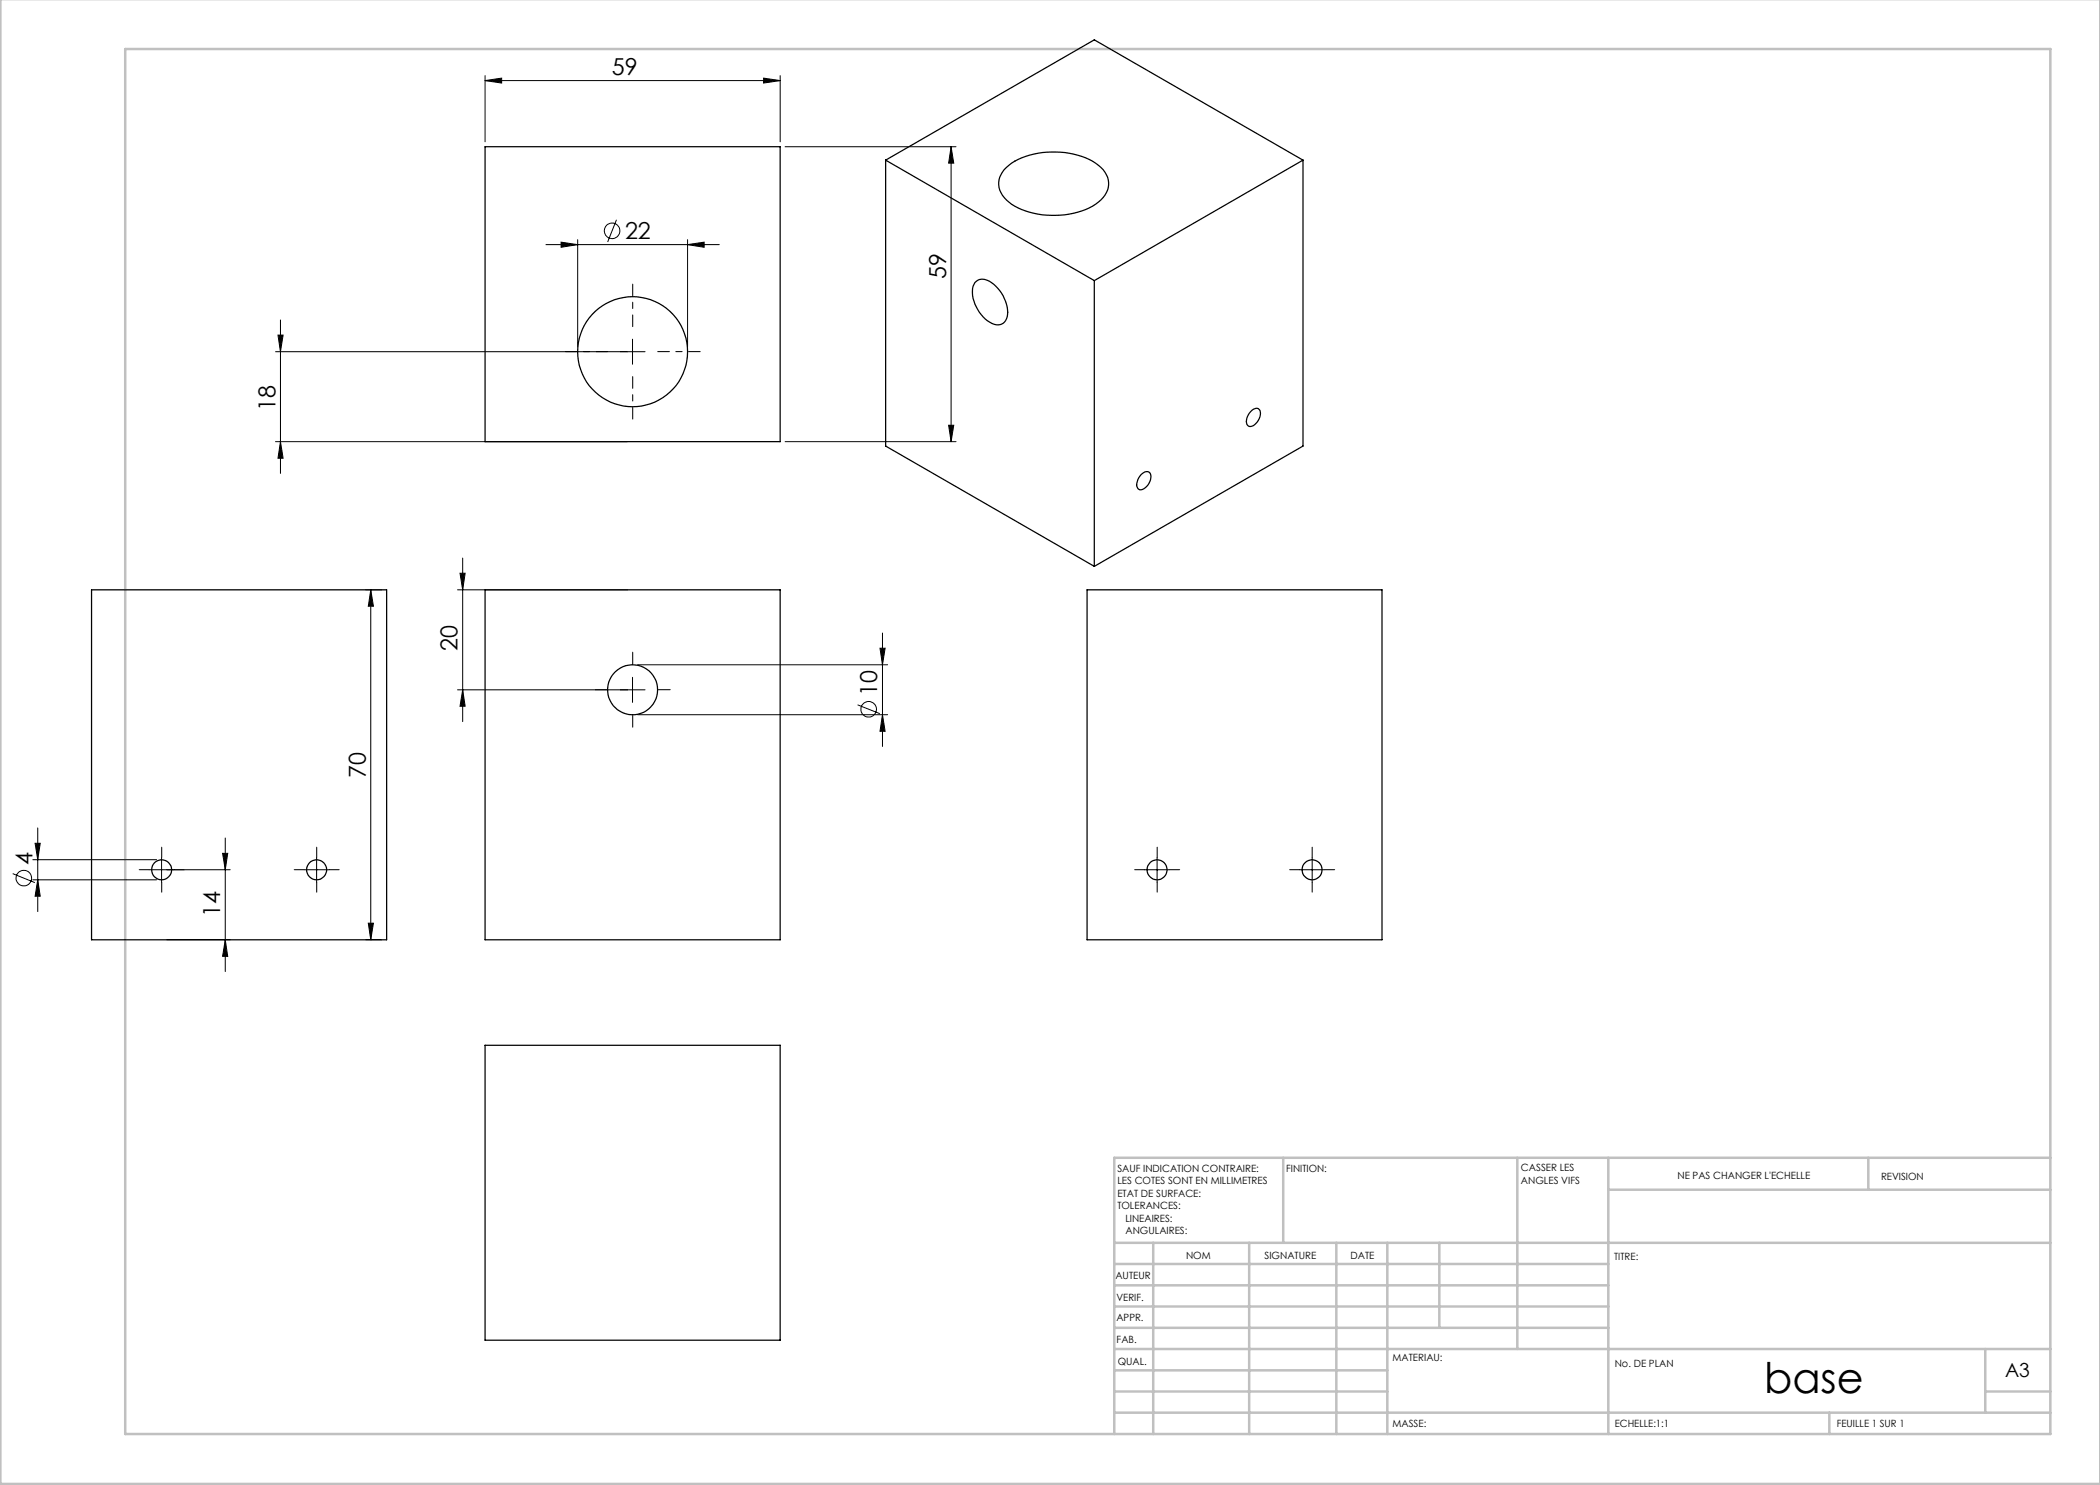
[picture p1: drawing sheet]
<svg xmlns="http://www.w3.org/2000/svg" width="420mm" height="297mm" viewBox="0 0 420 297" stroke-linecap="round" stroke-linejoin="round" font-family="sans-serif">
<g fill="none" stroke="#000" stroke-width=".2">
<path d="M97 16.1l3.3-.5v1zM97 15.1v13.3M97 16.1h59M152.7 15.6l3.3 .5-3.3 .5zM156 15.1v13.3M157 29.3h34.2M190.2 29.3v59M190.2 29.3l.5 3.3h-1zM109.2 48.9h34.7M112.2 48.4l3.3 .5-3.3 .6zM115.5 47.9v21.5M123.3 44l-1.8 4.4"/>
<path d="M137.5 48.9l3.3-.5v1.1zM137.5 47.9v21.5M55.1 70.3h73.9M55.6 67h1l-.5 3.3zM56.1 64v30.7M126.5 67.8v5M55.1 88.3h70.4M56.1 88.3l.5 3.3h-1zM157 88.3h34.2M189.7 85.1h1l-.5 3.2zM73.2 118h3.1M74.2 118l.5 3.2h-1z"/>
<path d="M74.2 118v70M91.5 118h34M92 114.6h1l-.5 3.4zM92.5 111.6v32.7M91.5 138h37.5M92.5 138l.5 3.2h-1zM126.5 135.5v5M127.5 133h50M176 129.6h1l-.5 3.4zM176.5 126.6v22.7M127.5 142.9h50M171.5 141l4.5 1.7"/>
<path d="M176.5 142.9l.5 3.4h-1zM2.5 174.7l4.5 1.8M6.6 176h24.7M6.6 171.9h24.7M7 168.7h1l-.5 3.2zM7.5 176l.5 3.2h-1zM7.5 165.6v16.7M32.3 171.4v5.1M44.5 170.7h1l-.5 3.3zM45 167.6v26.7M46 174h-16.2M60.8 174h5"/>
<path d="M63.3 171.4v5.1M228.9 174h5M231.4 171.4v5.1M259.9 174h5M262.4 171.4v5.1M33.3 188h12.7M45 188l.5 3.3h-1zM73.2 188h3.1M73.7 184.6h1l-.5 3.4z"/>
<circle cx="122.4" cy="46.2" r="1.55"/>
<circle cx="173.7" cy="141.8" r="1.55"/>
<circle cx="4.8" cy="175.6" r="1.56"/>
</g>
<path d="M121.5 70.3h-8.5M126.5 65.3v-8.5M126.5 75.3v8.5M131.5 70.3h8.5" fill="none" stroke="#000" stroke-width=".2" stroke-dasharray="30.5 1.3 1.3 1.3" stroke-dashoffset="28.1"/>
<g fill="none" stroke="#000" stroke-width=".2" stroke-dasharray="30.5 1.3 1.3 1.3">
<path d="M121.5 137.9h-2.5M126.5 132.9v-2.5M131.5 137.9h2.5M126.5 142.9v2.5M29.8 173.9h-2M32.3 171.4v-2M32.3 176.4v2M34.8 173.9h2M60.8 173.9h-2M63.3 171.4v-2M63.3 176.4v2M65.8 173.9h2"/>
<path d="M228.9 173.9h-2M231.4 171.4v-2M231.4 176.4v2M233.9 173.9h2M259.9 173.9h-2M262.4 171.4v-2M262.4 176.4v2M264.9 173.9h2"/>
</g>
<g fill="none" stroke="#c0c0c0" stroke-width=".5">
<path d="M.1 -.1v296.9h419.9M25 9.8h385.1v277h-385.1zM256.6 231.6v17M303.5 231.6v38.2M321.7 231.6v55.2M321.7 237.9h88.4M373.7 231.6v6.3M410.1 231.6h-187.3v55.2M222.8 248.6h187.3M222.8 257.1h98.9M222.8 252.8h98.9M230.6 248.6v38.2"/>
<path d="M249.8 248.6v38.2M267.3 248.6v38.2M277.5 248.6v38.2M287.9 248.6v17M222.8 265.6h98.9M222.8 261.3h98.9M222.8 278.3h54.7M222.8 274.1h54.7M222.8 269.8h187.3M397.1 278.3h13M397.1 269.8v12.7M222.8 282.5h187.3"/>
<path d="M365.9 282.5v4.3"/>
</g>
<g fill="#000">
<path d="M152.7 15.6l3.3 .5-3.3 .5zM97 16.1l3.3-.5v1z"/>
<path d="M190.2 29.3l.5 3.3h-1zM189.7 85.1h1l-.5 3.2zM55.6 67h1l-.5 3.3zM56.1 88.3l.5 3.3h-1zM44.5 170.7h1l-.5 3.3zM45 188l.5 3.3h-1z"/>
<path d="M112.2 48.4l3.3 .5-3.3 .6zM137.5 48.9l3.3-.5v1.1z"/>
<path d="M92.5 138l.5 3.2h-1zM92 114.6h1l-.5 3.4z"/>
<path d="M176.5 142.9l.5 3.4h-1zM176 129.6h1l-.5 3.4zM73.7 184.6h1l-.5 3.4zM74.2 118l.5 3.2h-1zM7.5 176l.5 3.2h-1zM7 168.7h1l-.5 3.2z"/>
</g>
<g fill="none" stroke="#000" stroke-width=".25">
<path d="M97 29.3h59v59h-59zM177.1 32v57.2l41.8 24.1M177.1 32l41.8 24.1M177.1 32l41.8-24 41.7 24M200.8 33.9a12.9 12.9 0 0 1 9.5-3.5 13.7 13.7 0 0 1 10.3 3.5 4.3 4.3 0 0 1-.9 6.5 15.9 15.9 0 0 1-12.1 2.4 10.9 10.9 0 0 1-7.1-3.8 4 4 0 0 1 .3-5.1zM260.6 32l-41.7 24.1M260.6 32v57.2l-41.7 24.1M195 56.5a2.31 2.31 0 0 1 3.3 0 7.5 7.5 0 0 1 3.1 6.9 2.08 2.08 0 0 1-3.5 1 7.4 7.4 0 0 1-3.3-7.2zM218.9 56.1v57.2M228.2 94.9a1.12 1.12 0 0 1 1.9-.1 2.65 2.65 0 0 1-2.1 3.2 1.37 1.37 0 0 1-.4-2.1zM250.2 82.3a1.01 1.01 0 0 1 .9-.6 1.01 1.01 0 0 1 1 .7 2.67 2.67 0 0 1-2.2 2.9 1.37 1.37 0 0 1-.4-2zM18.3 118h59v70h-59z"/>
<path d="M97 118h59v70h-59zM217.4 118h59v70h-59zM97 209.1h59v58.9h-59z"/>
<circle cx="126.5" cy="70.3" r="11"/>
<circle cx="126.5" cy="138" r="5"/>
<circle cx="32.3" cy="174" r="1.99"/>
<circle cx="63.3" cy="174" r="2"/>
<circle cx="231.4" cy="174" r="2.01"/>
<circle cx="262.4" cy="174" r="2"/>
</g>
<text font-size="8.5" x="352.8" y="278.5">base</text>
<g font-size="4.7">
<text x="122.4" y="15.1">59</text>
<text x="125" y="47.9">22</text>
<text x="189.2" y="55.8" transform="rotate(-90 189.2 55.8)">59</text>
<text x="55.1" y="82.3" transform="rotate(-90 55.1 82.3)">18</text>
<text x="91.5" y="130.3" transform="rotate(-90 91.5 130.3)">20</text>
<text x="175.5" y="139.3" transform="rotate(-90 175.5 139.3)">10</text>
<text x="73.2" y="155.5" transform="rotate(-90 73.2 155.5)">70</text>
<text x="6.5" y="173" transform="rotate(-90 6.5 173)">4</text>
<text x="44" y="183.4" transform="rotate(-90 44 183.4)">14</text>
</g>
<text font-size="3.9" x="401" y="275.4">A3</text>
<g font-size="2">
<text x="223.5" y="234.4">SAUF INDICATION CONTRAIRE:</text>
<text x="223.5" y="236.9">LES COTES SONT EN MILLIMETRES</text>
<text x="223.5" y="239.4">ETAT DE SURFACE:</text>
<text x="257.2" y="234.4">FINITION:</text>
<text x="304.2" y="234.3">CASSER LES</text>
<text x="304.2" y="236.8">ANGLES VIFS</text>
<text x="335.5" y="235.8">NE PAS CHANGER L'ECHELLE</text>
<text x="376.2" y="236">REVISION</text>
<text x="223.5" y="241.9">TOLERANCES:</text>
<text x="225.1" y="244.4">LINEAIRES:</text>
<text x="225.1" y="246.9">ANGULAIRES:</text>
<text x="237.2" y="251.8">NOM</text>
<text x="252.9" y="251.7">SIGNATURE</text>
<text x="270.1" y="251.7">DATE</text>
<text x="223.1" y="255.9">AUTEUR</text>
<text x="322.8" y="252">TITRE:</text>
<text x="223.3" y="260.1">VERIF.</text>
<text x="223.3" y="264.2">APPR.</text>
<text x="223.3" y="268.6">FAB.</text>
<text x="223.5" y="272.9">QUAL.</text>
<text x="278.5" y="272.3">MATERIAU:</text>
<text x="323" y="273.4">No. DE PLAN</text>
<text x="278.5" y="285.3">MASSE:</text>
<text x="323" y="285.4">ECHELLE:1:1</text>
<text x="367.4" y="285.4">FEUILLE 1 SUR 1</text>
</g>
</svg>
